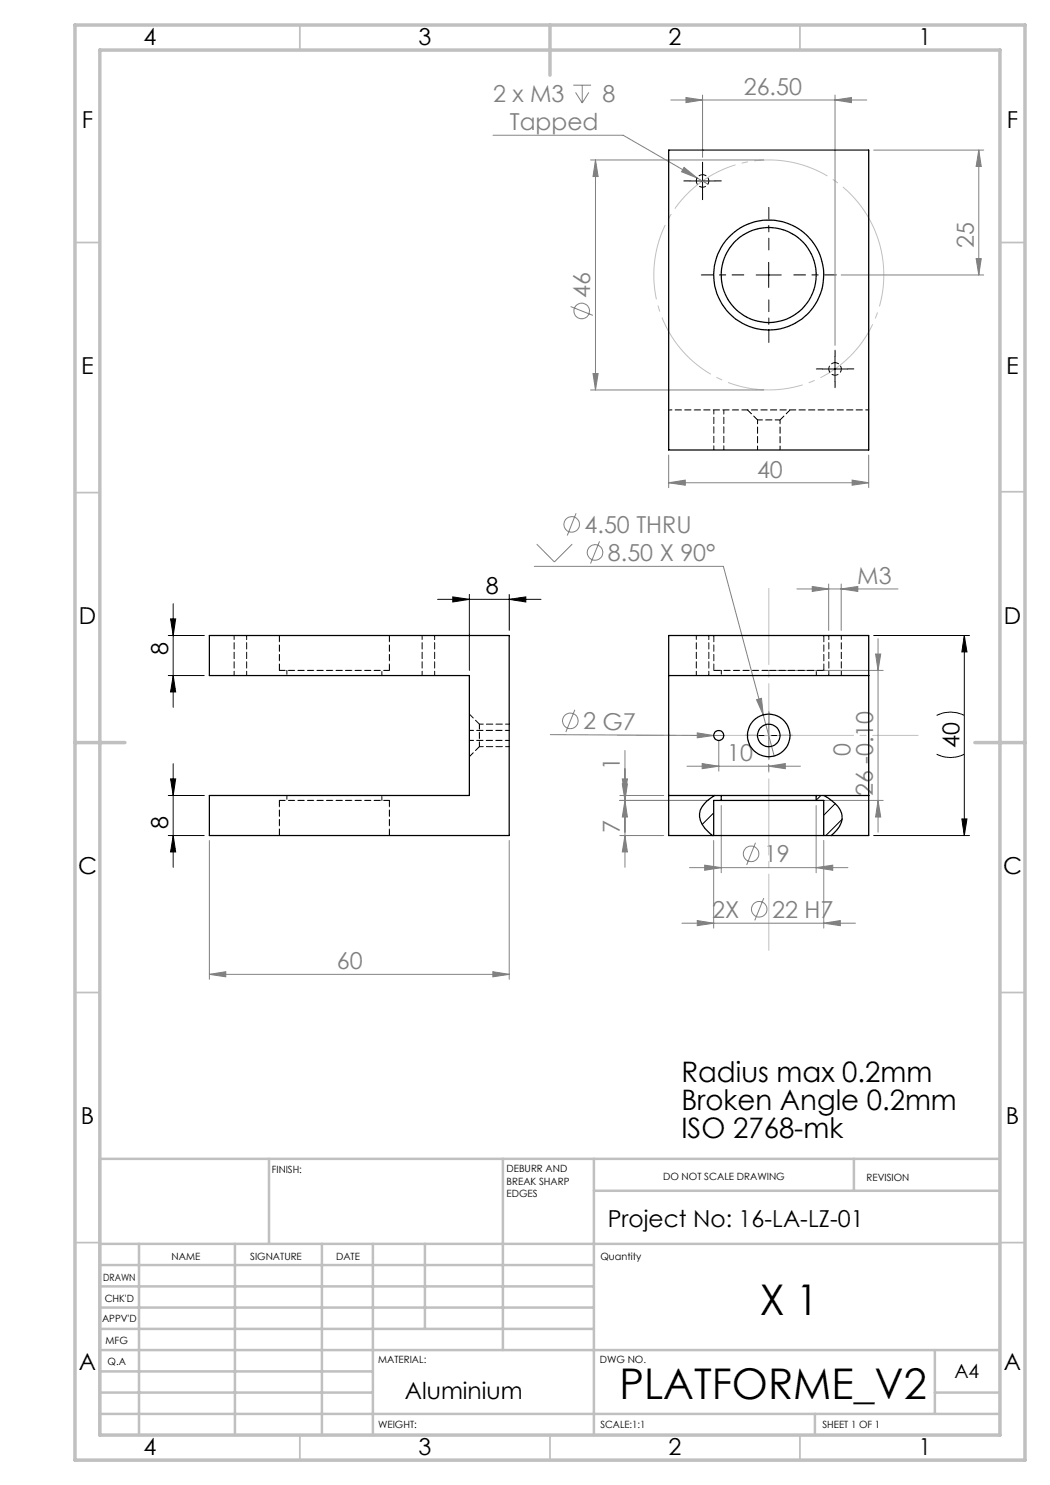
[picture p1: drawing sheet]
<svg xmlns="http://www.w3.org/2000/svg" width="210mm" height="297mm" viewBox="0 0 210 297" stroke-linecap="round" stroke-linejoin="round" font-family="sans-serif">
<g fill="none" stroke="#808080" stroke-width=".2">
<path d="M114.7 17h3.5M115.1 18.5l1.4 2.1M116.5 17v3.6M117.8 18.5l-1.3 2.1M134.2 20h39.2M137.2 19.5l3.3 .5-3.3 .5zM140.5 19v12.5M167 20l3.3-.5v1zM167 19v50.1M98.6 27.1h26l14.8 8.5M118.1 32h34.7M119.1 32v46"/>
<path d="M119.1 32l.5 3.3h-1zM136.8 33.5l2.6 2.1-3.1-1.2zM139.4 35.6l2.2 1.2M174.7 30h22M195.8 30v25M195.8 30l.5 3.3h-1.1zM168.2 55h28.5M195.2 51.7h1.1l-.5 3.3zM114.1 61.3l4.5 1.8M118.1 78h34.7M118.6 74.7h1l-.5 3.3zM133.7 96.6l3.4-.6v1z"/>
<path d="M133.7 91v6.5M133.7 96.6h40M170.4 96l3.3 .6-3.3 .4zM173.7 91v6.5M106.9 113.3h37.8l7.9 29.7M107.4 108.8l3.5 3.6 3.5-3.6M115.2 102.7l-1.7 4.4M119.9 108.3l-1.8 4.4M159.4 117.8h20.2M162.5 117.3l3.2 .5-3.2 .5zM165.7 116.8v9.3M168.2 117.8l3.4-.5v1z"/>
<path d="M168.2 116.8v9.3M151.3 139.9l1-.2 .3 3.3zM154.7 134.1h21.9M175.1 130.8h1l-.5 3.3zM175.6 127.7v38.7M110.1 146.9l32.6 .2M115 142l-1.8 4.4M124 159.1h8.8M124.5 155.8h1l-.5 3.3zM124.5 156.8h1l-.5 3.3zM125 150.1v23.4M137.4 153.2h22.7"/>
<path d="M139.5 146.6l3.2 .5-3.2 .5zM140.4 152.7l3.4 .5-3.4 .5zM142.7 147.1h2M143.8 148.1v6.1M152.6 143l2.2 8.2M153.7 153.2l3.4-.5v1zM153.7 152.9v1.3M41.9 168.1v27.8M101.8 168.1v27.8M124 160.1h17.7M124 167.1h8.8M125 160.1l.5 3.3h-1z"/>
<path d="M125 167.1l.5 3.3h-1zM137.9 173.5h31.7M140.9 173l3.4 .5-3.4 .6zM142.7 168.1v17.5M144.3 161.1v13.5M151.1 168.6l-1.8 4.4M152.8 179.6l-1.8 4.5M154.7 160.1h21.9M163.2 173.5l3.3-.5v1.1zM163.2 161.1v13.5M164.7 168.1v17.5M175.6 160.1l.5 3.3h-1z"/>
<path d="M41.9 194.9l3.3-.6v1.1zM41.9 194.9h59.9M98.6 194.3l3.2 .6-3.2 .5zM136.4 184.6h34.7M139.5 184.1l3.2 .5-3.2 .5zM164.7 184.6l3.4-.5v1z"/>
<circle cx="116.3" cy="62.2" r="1.55"/>
<circle cx="114.3" cy="104.9" r="1.56"/>
<circle cx="119" cy="110.5" r="1.56"/>
<circle cx="114.1" cy="144.2" r="1.56"/>
<circle cx="150.2" cy="170.8" r="1.55"/>
<circle cx="151.8" cy="181.9" r="1.56"/>
</g>
<path d="M175.8 48.3a23 23 0 0 0-38.5-9.3 23 23 0 0 0 10.4 38.2 23 23 0 0 0 28.4-27.6l-.3-1.3" fill="none" stroke="#c0c0c0" stroke-width=".2" stroke-dasharray="15.2 1.3 1.3 1.3" stroke-dashoffset="2" stroke-linecap="butt"/>
<g fill="none" stroke="#000" stroke-width=".2">
<path d="M138 36.2h5M140.5 33.7v5M151.2 55h5M153.7 52.5v5M164.5 73.8h5M167 71.3v5M87.5 119.9h20.7M90.6 119.4l3.3 .5-3.3 .5zM93.9 118.9v15.2M101.8 119.9l3.4-.5v1zM101.8 118.9v7.2M33.7 135.1h7.2"/>
<path d="M33.7 127.1h7.2M34.1 123.8h1l-.5 3.3zM34.6 135.1l.5 3.3h-1zM34.6 120.8v20.7M174.7 127.1h19.2M192.9 127.1v40M192.9 127.1l.5 3.3h-1zM33.7 159.1h7.2M34.1 155.8h1l-.5 3.3zM34.6 152.7v20.8M151.2 147.1h5M153.7 144.6v5"/>
<path d="M187.3 150.8a6.1 6.1 0 0 0 5.6 0M187.3 143.1a6.1 6.1 0 0 1 5.6 0M33.7 167.1h7.2M34.6 167.1l.5 3.3h-1zM174.7 167.1h19.2M192.4 163.8h1l-.5 3.3z"/>
</g>
<path d="M148.8 55h-8.5M153.8 50v-8.5M153.8 60v8.5M158.8 55h8.5" fill="none" stroke="#000" stroke-width=".2" stroke-dasharray="15.2 1.3 1.3 1.3" stroke-dashoffset="12.9"/>
<path d="M138 36.2h-1.2M140.5 33.7v-1.3M140.5 38.7v1.2M143 36.2h1.3M164.5 73.8h-1.2M167 71.3v-1.3M167 76.3v1.2M169.5 73.8h1.3M151.3 147.1h-2.3M153.8 144.6v-2.3M153.8 149.6v2.2M156.3 147.1h2.2" fill="none" stroke="#000" stroke-width=".2" stroke-dasharray="15.2 1.3 1.3 1.3"/>
<path d="M123.5 147.1h60.1" fill="none" stroke="#c0c0c0" stroke-width=".2" stroke-dasharray="15.2 1.3 1.3 1.3" stroke-dashoffset="6.1"/>
<path d="M153.8 117.1v73.6" fill="none" stroke="#c0c0c0" stroke-width=".2" stroke-dasharray="15.2 1.3 1.3 1.3" stroke-dashoffset="-.6"/>
<g fill="none" stroke="#c0c0c0" stroke-width=".35">
<path d="M60 5v5M160 5v5M15 48.5h5M200 48.5h5M15 98.5h5M200 98.4h5M15 198.5h5M200 198.5h5M15 248.5h5M200 248.5h5M60 287v5M110 287v5"/>
<path d="M160 287v5"/>
</g>
<g fill="none" stroke="#c0c0c0" stroke-width=".5">
<path d="M53.8 231.8v17M100.6 231.8v38.2M118.8 231.8v55.2M118.8 238.2h81.2M170.8 231.8v6.4M200 231.8h-180v55.2M20 248.8h180M20 257.3h98.8M20 253h98.8M27.8 248.8v38.2M47 248.8v38.2M64.4 248.8v38.2"/>
<path d="M74.6 248.8v38.2M85 248.8v17M20 265.8h98.8M20 261.5h98.8M20 278.5h54.6M20 274.3h54.6M20 270h180M187 278.5h13M187 270v12.8M20 282.8h180M163 282.8v4.2"/>
</g>
<path d="M15 5h190v287h-190zM20 10h180v277h-180zM110 5v10M15 148.5h10M195 148.5h10" fill="none" stroke="#c0c0c0" stroke-width=".7"/>
<path d="M118.6 74.7h1l-.5 3.3zM119.1 32l.5 3.3h-1z" fill="#808080"/>
<g fill="#000">
<path d="M90.6 119.4l3.3 .5-3.3 .5zM101.8 119.9l3.4-.5v1z"/>
<path d="M34.6 135.1l.5 3.3h-1zM34.1 123.8h1l-.5 3.3z"/>
<path d="M192.9 127.1l.5 3.3h-1zM192.4 163.8h1l-.5 3.3zM34.1 155.8h1l-.5 3.3zM34.6 167.1l.5 3.3h-1z"/>
</g>
<g fill="#808080">
<path d="M139.5 146.6l3.2 .5-3.2 .5z"/>
<path d="M168.2 117.8l3.4-.5v1zM162.5 117.3l3.2 .5-3.2 .5z"/>
<path d="M139.5 184.1l3.2 .5-3.2 .5zM164.7 184.6l3.4-.5v1zM140.9 173l3.4 .5-3.4 .6zM163.2 173.5l3.3-.5v1.1zM151.3 139.9l1.3 3.1-.3-3.3zM140.4 152.7l3.4 .5-3.4 .5zM153.7 153.2l3.4-.5v1zM41.9 194.9l3.3-.6v1.1zM98.6 194.3l3.2 .6-3.2 .5zM136.8 33.5l-.5 .9 3.1 1.2zM137.2 19.5l3.3 .5-3.3 .5zM167 20l3.3-.5v1zM133.7 96.6l3.4-.6v1zM170.4 96l3.3 .6-3.3 .4z"/>
<path d="M124.5 155.8h1l-.5 3.3zM125 160.1l.5 3.3h-1zM124.5 156.8h1l-.5 3.3zM125 167.1l.5 3.3h-1zM175.1 130.8h1l-.5 3.3zM175.6 160.1l.5 3.3h-1zM195.8 30l.5 3.3h-1.1zM195.2 51.7h1.1l-.5 3.3z"/>
</g>
<path d="M164.2 159.1l-1 1M142.7 162.6l-2.3 2.3M142.7 167.1h.1M167 160.7l-2.3 2.4M168.4 163.9l-3.2 3.2" fill="none" stroke="#000" stroke-width=".2"/>
<g fill="none" stroke="#000" stroke-width=".25">
<path d="M133.7 30h40v60h-40zM41.9 127.1h59.9v40h-59.9v-8h52v-24h-52zM133.7 135.1h40M133.7 159.1h10.6M142.9 159.1a5.6 5.6 0 0 0-3 3.6 5.3 5.3 0 0 0 2.6 4.4M144.3 159.1h18.9M144.3 159.1v1M163.2 159.1h10.5M163.2 159.1v1M164.8 159.1a7.1 7.1 0 0 1 3.5 3.5 3.9 3.9 0 0 1-1.4 3.9l-.6 .6M142.7 167.1h22M142.7 167.1h-9v-40h40v40h-9"/>
<path d="M144.3 160.1h18.9M144.3 160.1h-1.6v7M163.2 160.1h1.5v7"/>
<circle cx="153.7" cy="55" r="11"/>
<circle cx="153.7" cy="55" r="9.5"/>
<circle cx="143.7" cy="147.1" r="1"/>
<circle cx="153.7" cy="147.1" r="2.25"/>
<circle cx="153.8" cy="147.1" r="4.2"/>
</g>
<path d="M142.8 134.1h11M153.8 134.1h11" fill="none" stroke="#000" stroke-width=".2" stroke-dasharray="1.3 .6" stroke-dashoffset="-.1"/>
<path d="M142.8 82v8M144.8 90v-8M46.8 127.1v8M49.3 135.1v-8M84.4 127.1v8M86.9 135.1v-8M139.3 127.1v8M141.8 135.1v-8M165.8 127.1v8M168.3 135.1v-8M93.9 148.1h8M101.9 146.1h-8" fill="none" stroke="#000" stroke-width=".2" stroke-dasharray="1.3 .6" stroke-dashoffset=".4"/>
<path d="M55.9 127.1v7M77.9 134.1v-7M142.8 127.1v7M164.8 134.1v-7M55.9 160.1v7M77.9 167.1v-7" fill="none" stroke="#000" stroke-width=".2" stroke-dasharray="1.3 .6"/>
<path d="M140.5 34.9a1.25 1.25 0 0 1 1.1 1.8 1.25 1.25 0 0 1-2.1 .3 1.25 1.25 0 0 1 .7-2l.3-.1M167 72.5a1.25 1.25 0 0 1 1.1 1.8 1.25 1.25 0 0 1-2.1 .3 1.25 1.25 0 0 1 .7-2l.3-.1M151.5 84v6M156 90v-6M57.4 134.1v1M76.4 135.1v-1M144.3 134.1v1M163.3 135.1v-1M57.4 159.1v1M95.9 149.3h6M101.9 144.8h-6M76.4 160.1v-1" fill="none" stroke="#000" stroke-width=".2" stroke-dasharray="1.3 .6" stroke-dashoffset=".5"/>
<path d="M55.9 134.1h22M77.9 160.1h-22" fill="none" stroke="#000" stroke-width=".2" stroke-dasharray="1.3 .6" stroke-dashoffset=".1"/>
<path d="M151.5 84h4.5M95.9 149.3v-4.5" fill="none" stroke="#000" stroke-width=".2" stroke-dasharray="1.3 .6" stroke-dashoffset=".3"/>
<path d="M149.5 82l2 2M156 84l2-2M93.9 151.3l2-2M95.9 144.8l-2-2" fill="none" stroke="#000" stroke-width=".2" stroke-dasharray="1.3 .6" stroke-dashoffset=".2"/>
<path d="M133.8 82h40" fill="none" stroke="#000" stroke-width=".2" stroke-dasharray="1.3 .6" stroke-dashoffset=".6"/>
<g font-size="8.5">
<text x="152" y="263">X 1</text>
<text x="123.9" y="279.7">PLATFORME_V2</text>
</g>
<g font-size="5.6">
<text x="136.3" y="216.3">Radius max 0.2mm</text>
<text x="136.3" y="222">Broken Angle 0.2mm</text>
<text x="136.3" y="227.6">ISO 2768-mk</text>
</g>
<g font-size="4.7">
<text x="28.7" y="9">4</text>
<text x="83.7" y="9">3</text>
<text x="133.7" y="9">2</text>
<text x="183.7" y="9">1</text>
<text x="16.4" y="25.5">F</text>
<text x="201.4" y="25.5">F</text>
<text x="16.2" y="74.7">E</text>
<text x="201.2" y="74.8">E</text>
<text x="97.2" y="118.8">8</text>
<text x="15.8" y="124.7">D</text>
<text x="200.8" y="124.7">D</text>
<text x="33.6" y="131.1" transform="rotate(-90 33.6 131.1)">8</text>
<text x="191.9" y="149.5" transform="rotate(-90 191.9 149.5)">40</text>
<text x="33.6" y="165.7" transform="rotate(-90 33.6 165.7)">8</text>
<text x="15.6" y="174.7">C</text>
<text x="200.6" y="174.7">C</text>
<text x="16.2" y="224.7">B</text>
<text x="201.2" y="224.7">B</text>
<text x="121.5" y="245.3">Project No: 16-LA-LZ-01</text>
<text x="15.8" y="274">A</text>
<text x="200.8" y="274">A</text>
<text x="81" y="279.8">Aluminium</text>
<text x="28.7" y="291">4</text>
<text x="83.7" y="291">3</text>
<text x="133.7" y="291">2</text>
<text x="183.7" y="291">1</text>
</g>
<g font-size="4.7" fill="#808080">
<text x="98.6" y="20.4">2 x M3</text>
<text x="120.5" y="20.4">8</text>
<text x="148.8" y="19">26.50</text>
<text x="102" y="26">Tapped</text>
<text x="194.7" y="49.7" transform="rotate(-90 194.7 49.7)">25</text>
<text x="118.1" y="59.6" transform="rotate(-90 118.1 59.6)">46</text>
<text x="151.4" y="95.5">40</text>
<text x="116.9" y="106.6">4.50 THRU</text>
<text x="121.6" y="112.2">8.50 X 90°</text>
<text x="171.5" y="116.8">M3</text>
<text x="116.6" y="145.9">2 G7</text>
<text x="124" y="154" transform="rotate(-90 124 154)">1</text>
<text x="145.4" y="152.2">10</text>
<text x="170.1" y="151.2" transform="rotate(-90 170.1 151.2)">0</text>
<text x="174.6" y="159.2" transform="rotate(-90 174.6 159.2)">26 -0.10</text>
<text x="124" y="166.6" transform="rotate(-90 124 166.6)">7</text>
<text x="152.8" y="172.5">19</text>
<text x="142.4" y="183.6">2X</text>
<text x="154.4" y="183.6">22 H7</text>
<text x="67.4" y="193.8">60</text>
</g>
<text font-size="3.9" x="190.9" y="275.5">A4</text>
<g font-size="2">
<text x="54.4" y="234.6">FINISH:</text>
<text x="101.3" y="234.5">DEBURR AND</text>
<text x="101.3" y="237">BREAK SHARP</text>
<text x="101.3" y="239.5">EDGES</text>
<text x="132.6" y="236">DO NOT SCALE DRAWING</text>
<text x="173.3" y="236.2">REVISION</text>
<text x="34.3" y="252">NAME</text>
<text x="50" y="251.9">SIGNATURE</text>
<text x="67.2" y="251.9">DATE</text>
<text x="120.1" y="251.9">Quantity</text>
<text x="20.6" y="256.1">DRAWN</text>
<text x="20.9" y="260.3">CHK'D</text>
<text x="20.4" y="264.4">APPV'D</text>
<text x="21.1" y="268.8">MFG</text>
<text x="21.5" y="273">Q.A</text>
<text x="75.6" y="272.5">MATERIAL:</text>
<text x="120" y="272.5">DWG NO.</text>
<text x="75.6" y="285.5">WEIGHT:</text>
<text x="120.1" y="285.6">SCALE:1:1</text>
<text x="164.5" y="285.6">SHEET 1 OF 1</text>
</g>
</svg>
